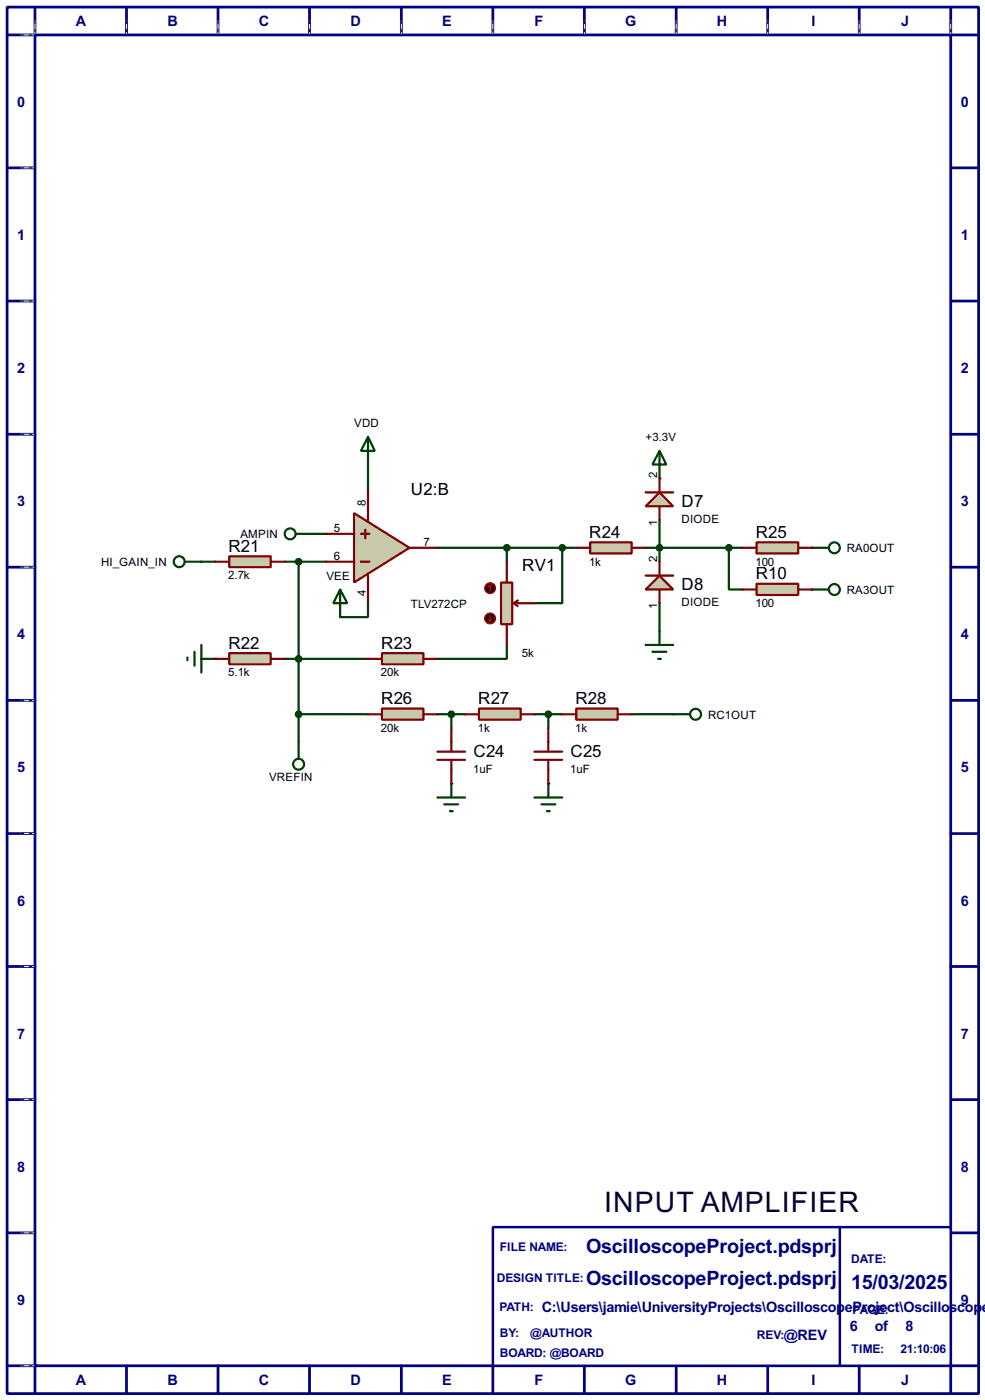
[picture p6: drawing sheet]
<svg xmlns="http://www.w3.org/2000/svg" width="180mm" height="256mm" viewBox="0 0 180 256" stroke-linecap="round" stroke-linejoin="round" font-family="sans-serif">
<g fill="none" stroke="#000080" stroke-width=".5">
<path d="M1.3 1.3h177.8v254h-177.8zM6.4 6.4h167.6v243.8h-167.6zM6.4 1.3v5.1h-5.1M23.2 1.3v5.1M39.9 1.3v5.1M56.7 1.3v5.1M73.5 1.3v5.1M90.2 1.3v5.1M107 1.3v5.1M123.8 1.3v5.1M140.5 1.3v5.1M157.3 1.3v5.1"/>
<path d="M174 1.3v5.1h5.1M1.3 30.8h5.1M174 30.8h5.1M1.3 55.2h5.1M174 55.2h5.1M1.3 79.6h5.1M174 79.6h5.1M1.3 103.9h5.1M174 103.9h5.1M1.3 128.3h5.1M174 128.3h5.1M1.3 152.7h5.1"/>
<path d="M174 152.7h5.1M1.3 177.1h5.1M174 177.1h5.1M1.3 201.5h5.1M174 201.5h5.1M1.3 225.9h5.1M174 225.9h5.1M1.3 250.2h5.1v5.1M23.2 250.2v5.1M39.9 250.2v5.1M56.7 250.2v5.1M73.5 250.2v5.1"/>
<path d="M90.2 250.2v5.1M107 250.2v5.1M123.8 250.2v5.1M140.5 250.2v5.1M157.3 250.2v5.1M179.1 250.2h-5.1v5.1"/>
</g>
<g fill="none" stroke="#fff" stroke-width=".18">
<path d="M3.9 6.4h2.3M6.4 3.9v2.3M23.2 3.9v2.3M39.9 3.9v2.3M56.7 3.9v2.3M73.5 3.9v2.3M90.2 3.9v2.3M107 3.9v2.3M123.8 3.9v2.3M140.5 3.9v2.3M157.3 3.9v2.3M174 3.9v2.3"/>
<path d="M3.9 30.8h2.3M3.9 55.2h2.3M3.9 79.6h2.3M3.9 103.9h2.3M3.9 128.3h2.3M3.9 152.7h2.3M3.9 177.1h2.3M3.9 201.5h2.3M3.9 225.9h2.3M3.9 250.2h2.3"/>
</g>
<g fill="none" stroke="#000" stroke-width=".18" stroke-dasharray=".5 1">
<path d="M3.9 6.4h2.3M6.4 3.9v2.3M23.2 3.9v2.3M39.9 3.9v2.3M56.7 3.9v2.3M73.5 3.9v2.3M90.2 3.9v2.3M107 3.9v2.3M123.8 3.9v2.3M140.5 3.9v2.3M157.3 3.9v2.3M174 3.9v2.3"/>
<path d="M3.9 30.8h2.3M3.9 55.2h2.3M3.9 79.6h2.3M3.9 103.9h2.3M3.9 128.3h2.3M3.9 152.7h2.3M3.9 177.1h2.3M3.9 201.5h2.3M3.9 225.9h2.3M3.9 250.2h2.3"/>
</g>
<path d="M90.2 224.8h83.8v25.4h-83.8z" fill="#fff" stroke="#000080" stroke-width=".45"/>
<path d="M153.7 224.8v25.4" fill="none" stroke="#000080" stroke-width=".45"/>
<path d="M120.7 110.5v5.1" fill="none" stroke="#004000" stroke-width=".4"/>
<circle cx="39.4" cy="120.7" r=".2" fill="#004000"/>
<path d="M80.1 130.9h5M82.6 130.9v2.5M97.8 130.9h5.1" fill="none" stroke="#004000" stroke-width=".4"/>
<circle cx="82.6" cy="143.6" r=".2" fill="#004000"/>
<path d="M100.4 130.9v2.5" fill="none" stroke="#004000" stroke-width=".4"/>
<circle cx="100.4" cy="143.6" r=".2" fill="#004000"/>
<path d="M120.7 95.3v7.6M92.8 118.2v2.5h-12.7M105.5 100.4h-2.6v10.1h-5.1M118.2 100.4h2.5M52.1 120.7h15.3" fill="none" stroke="#004000" stroke-width=".4"/>
<circle cx="120.7" cy="87.7" r=".2" fill="#004000"/>
<path d="M120.7 100.4h12.7v7.6h2.5M54.7 120.7v15.2M54.7 130.9h12.7" fill="none" stroke="#004000" stroke-width=".4"/>
<circle cx="148.6" cy="108" r=".2" fill="#004000"/>
<path d="M36.9 102.9h2.5M133.4 100.4h2.5" fill="none" stroke="#004000" stroke-width=".4"/>
<circle cx="148.6" cy="100.4" r=".2" fill="#004000"/>
<path d="M57.2 97.8h2.5M67.4 85.1v5.1M52.1 102.9h7.6M54.7 102.9v17.8M67.4 110.5v2.6h-5.1M80.1 100.4h22.8M92.8 100.4v2.5M115.6 130.9h7.6" fill="none" stroke="#004000" stroke-width=".4"/>
<path d="M42 101.9h7.6v2h-7.6z" fill="#c8c8aa" stroke="#800000" stroke-width=".4"/>
<path d="M39.4 102.9h2.6M49.6 102.9h2.5" fill="none" stroke="#800000" stroke-width=".4"/>
<path d="M69.9 119.7h7.6v2h-7.6z" fill="#c8c8aa" stroke="#800000" stroke-width=".4"/>
<path d="M67.4 120.7h2.5M77.5 120.7h2.6" fill="none" stroke="#800000" stroke-width=".4"/>
<path d="M108 99.4h7.6v2h-7.6z" fill="#c8c8aa" stroke="#800000" stroke-width=".4"/>
<path d="M105.5 100.4h2.5M115.6 100.4h2.6" fill="none" stroke="#800000" stroke-width=".4"/>
<path d="M118.2 118.2h5M119.4 119.4h2.6M120.7 115.6v2.6M120.5 120.7h.5" fill="none" stroke="#004000" stroke-width=".4"/>
<path d="M120.7 105.5l2.5 2.5h-5z" fill="#c8c8aa" stroke="#800000" stroke-width=".4"/>
<path d="M118.2 105.5h5M120.7 102.9v2.6M120.7 108v2.5" fill="none" stroke="#800000" stroke-width=".4"/>
<path d="M35.6 119.4v2.6M36.9 118.2v5M34.3 120.5v.5M36.9 120.7h2.5" fill="none" stroke="#004000" stroke-width=".4"/>
<path d="M42 119.7h7.6v2h-7.6z" fill="#c8c8aa" stroke="#800000" stroke-width=".4"/>
<path d="M39.4 120.7h2.6M49.6 120.7h2.5" fill="none" stroke="#800000" stroke-width=".4"/>
<path d="M69.9 129.8h7.6v2.1h-7.6z" fill="#c8c8aa" stroke="#800000" stroke-width=".4"/>
<path d="M67.4 130.9h2.5M77.5 130.9h2.6" fill="none" stroke="#800000" stroke-width=".4"/>
<path d="M87.7 129.8h7.6v2.1h-7.6z" fill="#c8c8aa" stroke="#800000" stroke-width=".4"/>
<path d="M85.1 130.9h2.6M95.3 130.9h2.5" fill="none" stroke="#800000" stroke-width=".4"/>
<path d="M105.5 129.8h7.6v2.1h-7.6z" fill="#c8c8aa" stroke="#800000" stroke-width=".4"/>
<path d="M80.1 137.7h5M80.1 139.2h5M82.6 133.4v4.3M82.6 139.2v4.4M97.8 137.7h5.1M97.8 139.2h5.1M100.4 133.4v4.3M100.4 139.2v4.4M102.9 130.9h2.6M113.1 130.9h2.5" fill="none" stroke="#800000" stroke-width=".4"/>
<g fill="#004000" stroke="#004000" stroke-width=".4">
<circle cx="82.6" cy="130.9" r=".5"/>
<circle cx="100.3" cy="130.9" r=".5"/>
<circle cx="54.6" cy="120.7" r=".5"/>
</g>
<path d="M80.1 146.1h5M81.3 147.4h2.6M82.4 148.6h.5M82.6 143.6v2.5M97.8 146.1h5.1M99.1 147.4h2.6M100.1 148.6h.5M100.4 143.6v2.5" fill="none" stroke="#004000" stroke-width=".4"/>
<path d="M91.7 106.7h2.1v7.7h-2.1z" fill="#c8c8aa" stroke="#800000" stroke-width=".4"/>
<path d="M92.8 102.9v3.8M92.8 114.4v3.8M94 110.5l.8 .6M94 110.5h3.8M94.8 110l-.8 .5" fill="none" stroke="#800000" stroke-width=".4"/>
<circle cx="89.7" cy="107.8" r="1" fill="#400000" stroke="#f00" stroke-width=".2"/>
<path d="M89.7 107.2l-.2 .3M89.7 107.2l.3 .3M89.7 107.2v1.1" fill="none" stroke="#f00" stroke-width=".2"/>
<circle cx="89.7" cy="113.3" r="1" fill="#400000" stroke="#f00" stroke-width=".2"/>
<path d="M89.5 113.6l.2 .2M89.7 112.8v1M90 113.6l-.3 .2" fill="none" stroke="#f00" stroke-width=".2"/>
<g fill="#004000" stroke="#004000" stroke-width=".4">
<circle cx="102.9" cy="100.4" r=".5"/>
<circle cx="120.7" cy="100.4" r=".5"/>
</g>
<g fill="none" stroke="#004000" stroke-width=".4">
<path d="M54.2 97.8h3M120.7 82.6l1.3 2.5h-2.6zM120.7 82.6v5.1"/>
<circle cx="53.1" cy="97.8" r="1"/>
</g>
<path d="M120.7 90.2l2.5 2.6h-5z" fill="#c8c8aa" stroke="#800000" stroke-width=".4"/>
<path d="M118.2 90.2h5M120.7 87.7v2.5M120.7 92.8v2.5" fill="none" stroke="#800000" stroke-width=".4"/>
<g fill="none" stroke="#004000" stroke-width=".4">
<path d="M148.6 100.4h3.1M148.6 108h3.1M54.7 135.9v3.1"/>
<circle cx="152.7" cy="108" r="1"/>
<circle cx="152.7" cy="100.4" r="1"/>
<circle cx="54.6" cy="140" r="1"/>
</g>
<g fill="#004000" stroke="#004000" stroke-width=".4">
<circle cx="54.6" cy="130.9" r=".5"/>
<circle cx="133.4" cy="100.4" r=".5"/>
</g>
<path d="M138.5 107h7.6v2h-7.6z" fill="#c8c8aa" stroke="#800000" stroke-width=".4"/>
<path d="M135.9 108h2.6M146.1 108h2.5" fill="none" stroke="#800000" stroke-width=".4"/>
<g fill="none" stroke="#004000" stroke-width=".4">
<path d="M33.8 102.9h3.1"/>
<circle cx="32.8" cy="102.9" r="1"/>
</g>
<path d="M138.5 99.4h7.6v2h-7.6z" fill="#c8c8aa" stroke="#800000" stroke-width=".4"/>
<path d="M135.9 100.4h2.6M146.1 100.4h2.5" fill="none" stroke="#800000" stroke-width=".4"/>
<g fill="none" stroke="#004000" stroke-width=".4">
<path d="M123.2 130.9h3.1"/>
<circle cx="127.3" cy="130.9" r="1"/>
</g>
<path d="M64.8 94l10.2 6.4-10.2 6.3z" fill="#c8c8aa" stroke="#800000" stroke-width=".4"/>
<path d="M59.7 97.8h5.1M66.1 97.8h1.5M66.9 97.1v1.5M67.4 90.2v5.1M59.7 102.9h5.1M66.1 102.9h1.5M67.4 105.5v5M75 100.4h5.1" fill="none" stroke="#800000" stroke-width=".4"/>
<g fill="#004000" stroke="#004000" stroke-width=".4">
<circle cx="54.6" cy="102.9" r=".5"/>
<circle cx="92.7" cy="100.4" r=".5"/>
</g>
<path d="M67.4 80.1l1.2 2.5h-2.5zM67.4 80.1v5M62.3 108l1.3 2.5h-2.6zM62.3 108v5.1" fill="none" stroke="#004000" stroke-width=".4"/>
<text font-size="5.8" fill="#000040" x="110.6" y="222">INPUT AMPLIFIER</text>
<g font-size="4.1" fill="#000080">
<text x="107.3" y="229.5">OscilloscopeProject.pdsprj</text>
<text x="107.3" y="235.4">OscilloscopeProject.pdsprj</text>
<text x="155.8" y="236.1">15/03/2025</text>
</g>
<g font-size="3.5">
<text x="75.2" y="90.7">U2:B</text>
<text x="124.8" y="92.9">D7</text>
<text x="41.8" y="101.1">R21</text>
<text x="107.9" y="98.6">R24</text>
<text x="138.3" y="98.6">R25</text>
<text x="95.6" y="104.7">RV1</text>
<text x="138.3" y="106.2">R10</text>
<text x="124.8" y="108.2">D8</text>
<text x="41.8" y="118.9">R22</text>
<text x="69.8" y="118.9">R23</text>
<text x="69.8" y="129">R26</text>
<text x="87.5" y="129">R27</text>
<text x="105.3" y="129">R28</text>
<text x="86.7" y="138.6">C24</text>
<text x="104.4" y="138.6">C25</text>
</g>
<g font-size="3" fill="#000080">
<text x="13.9" y="4.9">A</text>
<text x="30.6" y="4.9">B</text>
<text x="47.4" y="4.9">C</text>
<text x="64.1" y="4.9">D</text>
<text x="80.9" y="4.9">E</text>
<text x="97.8" y="4.9">F</text>
<text x="114.4" y="4.9">G</text>
<text x="131.2" y="4.9">H</text>
<text x="148.5" y="4.9">I</text>
<text x="164.9" y="4.9">J</text>
<text x="3.2" y="19.5">0</text>
<text x="175.9" y="19.5">0</text>
<text x="3.2" y="44">1</text>
<text x="175.9" y="44">1</text>
<text x="3.2" y="68.4">2</text>
<text x="175.9" y="68.4">2</text>
<text x="3.2" y="92.7">3</text>
<text x="175.9" y="92.7">3</text>
<text x="3.2" y="117.1">4</text>
<text x="175.9" y="117.1">4</text>
<text x="3.2" y="141.5">5</text>
<text x="175.9" y="141.5">5</text>
<text x="3.2" y="165.9">6</text>
<text x="175.9" y="165.9">6</text>
<text x="3.2" y="190.3">7</text>
<text x="175.9" y="190.3">7</text>
<text x="3.2" y="214.7">8</text>
<text x="175.9" y="214.7">8</text>
<text x="3.2" y="239.1">9</text>
<text x="175.9" y="239.1">9</text>
<text x="99.1" y="240.4">C:\Users\jamie\UniversityProjects\OscilloscopeProject\Oscilloscop</text>
<text x="143.5" y="245.5">@REV</text>
<text x="155.6" y="243.9">6</text>
<text x="160.1" y="243.9">of</text>
<text x="165.7" y="243.9">8</text>
<text x="179.7" y="240.4">e</text>
<text x="13.9" y="253.8">A</text>
<text x="30.6" y="253.8">B</text>
<text x="47.4" y="253.8">C</text>
<text x="64.1" y="253.8">D</text>
<text x="80.9" y="253.8">E</text>
<text x="97.8" y="253.8">F</text>
<text x="114.4" y="253.8">G</text>
<text x="131.2" y="253.8">H</text>
<text x="148.5" y="253.8">I</text>
<text x="164.9" y="253.8">J</text>
</g>
<g font-size="2.5" fill="#000080">
<text x="91.5" y="229.3">FILE NAME:</text>
<text x="155.8" y="231.3">DATE:</text>
<text x="90.9" y="234.9">DESIGN TITLE:</text>
<text x="91.4" y="240.2">PATH:</text>
<text x="91.5" y="245">BY:</text>
<text x="97.1" y="245">@AUTHOR</text>
<text x="138.5" y="245.3">REV:</text>
<text x="156" y="240.7">PAGE:</text>
<text x="91.5" y="248.7">BOARD: @BOARD</text>
<text x="155.8" y="247.8">TIME:</text>
<text x="164.8" y="247.8">21:10:06</text>
</g>
<g font-size="2.4">
<text x="64.8" y="78.3">VDD</text>
<text x="118.2" y="80.8">+3.3V</text>
<text x="120.3" y="87.7" transform="rotate(-90 120.3 87.7)">2</text>
<text x="66.9" y="92.8" transform="rotate(-90 66.9 92.8)">8</text>
<text x="124.7" y="95.8">DIODE</text>
<text x="44" y="98.6">AMPIN</text>
<text x="61.1" y="97.4">5</text>
<text x="77.5" y="100">7</text>
<text x="120.3" y="96.5" transform="rotate(-90 120.3 96.5)">1</text>
<text x="155" y="101.2">RA0OUT</text>
<text x="18.5" y="103.7">HI_GAIN_IN</text>
<text x="41.8" y="106.1">2.7k</text>
<text x="59.7" y="106.3">VEE</text>
<text x="61.1" y="102.5">6</text>
<text x="107.8" y="103.6">1k</text>
<text x="120.3" y="102.9" transform="rotate(-90 120.3 102.9)">2</text>
<text x="138.3" y="103.6">100</text>
<text x="66.9" y="109.2" transform="rotate(-90 66.9 109.2)">4</text>
<text x="75.2" y="111.5">TLV272CP</text>
<text x="120.3" y="111.7" transform="rotate(-90 120.3 111.7)">1</text>
<text x="124.7" y="111.1">DIODE</text>
<text x="138.3" y="111.2">100</text>
<text x="155" y="108.8">RA3OUT</text>
<text x="41.8" y="123.9">5.1k</text>
<text x="69.7" y="123.9">20k</text>
<text x="95.5" y="120.4">5k</text>
<text x="129.6" y="131.7">RC1OUT</text>
<text x="69.7" y="134.1">20k</text>
<text x="87.5" y="134.1">1k</text>
<text x="105.3" y="134.1">1k</text>
<text x="49.2" y="143.1">VREFIN</text>
<text x="86.6" y="141.6">1uF</text>
<text x="104.4" y="141.6">1uF</text>
</g>
</svg>
